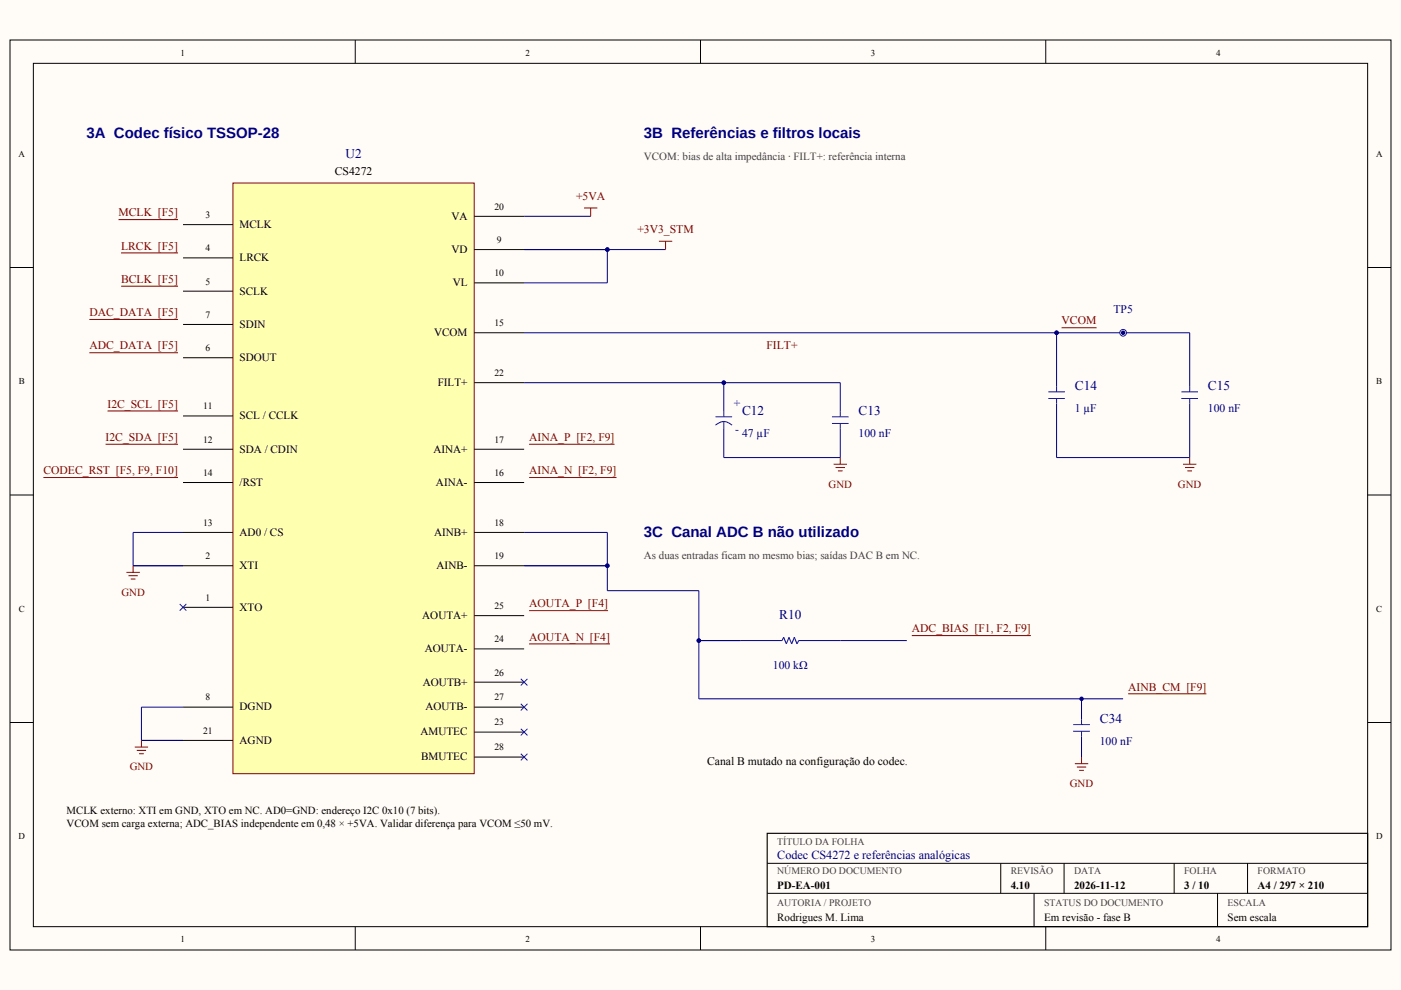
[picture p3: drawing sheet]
<svg xmlns="http://www.w3.org/2000/svg" width="297mm" height="210mm" viewBox="0 0 297 210" stroke-linecap="round" stroke-linejoin="round" font-family="sans-serif">
<path d="M0 0h297v209.9h-297z" fill-rule="evenodd" fill="#fffcf8"/>
<g fill="none" stroke="#000" stroke-width=".21">
<path d="M2.1 8.5h292.8v192.9h-292.8zM7.1 13.4h282.9v183.1h-282.9zM75.3 8.5v4.9M148.5 8.5v4.9M221.7 8.5v4.9M2.1 56.7h5M290 56.7h4.9M2.1 105h5M290 105h4.9M2.1 153.2h5M290 153.2h4.9M75.3 196.5v4.9"/>
<path d="M148.5 196.5v4.9M162.7 183h127.3M162.7 189.4h127.3M212.2 183v6.4M219.2 189.4v7.1M221.7 196.5v4.9M225.6 183v6.4M248.9 183v6.4M258.1 189.4v7.1M264.5 183v6.4"/>
</g>
<path d="M162.7 176.7h127.3v19.8h-127.3z" fill="none" stroke="#000" stroke-width=".25"/>
<path d="M49.4 38.8h51.1v125.2h-51.1z" fill-rule="evenodd" fill="#ffffb0" stroke="#800000" stroke-width=".21"/>
<g fill="none" stroke="#000" stroke-width=".21">
<path d="M38.8 47.6h10.6M38.8 54.7h10.6M100.5 45.9h10.6M100.5 52.9h10.6M100.5 60h10.6M38.8 61.7h10.6M38.8 68.8h10.6M38.8 75.8h10.6M100.5 70.6h10.6M38.8 88.2h10.6M38.8 95.2h10.6M100.5 95.2h10.6"/>
<path d="M100.5 81.1h10.6M38.8 102.3h10.6M38.8 112.9h10.6M38.8 119.9h10.6M100.5 102.3h10.6M100.5 112.9h10.6M100.5 119.9h10.6M38.8 128.8h10.6M100.5 130.5h10.6M100.5 137.6h10.6M38.8 149.9h10.6M38.8 157h10.6"/>
<path d="M100.5 149.9h10.6M100.5 144.6h10.6M100.5 155.2h10.6M100.5 160.5h10.6"/>
</g>
<g fill="none" stroke="#800000" stroke-width=".21">
<path d="M25.1 46.6h12.6M25.7 53.6h12M123.8 44.1h2.8M125.2 44.1v1.8M139.7 51.2h2.8M141.1 51.2v1.7M19 67.7h18.7M19 74.8h18.7M25.7 60.7h12M22.4 94.2h15.3M22.8 87.1h14.9M9.2 101.2h28.5"/>
<path d="M28.2 119.9v1.5M26.8 121.4h2.8M27.2 122.1h2M27.7 122.8h1M28.6 158.4h2.8M29 159.1h2M29.5 159.8h1M30 157v1.4"/>
</g>
<path d="M111.1 45.9h14.1M111.1 52.9h30M128.8 52.9v7.1h-17.7M38.8 112.9h-10.6v7h10.6M38.8 149.9h-8.8v7.1h8.8" fill="none" stroke="#000080" stroke-width=".21"/>
<path d="M38.1 128.1l1.4 1.4M39.5 128.1l-1.4 1.4" fill="none" stroke="#00f" stroke-width=".21"/>
<circle cx="128.8" cy="52.9" r=".48" fill="#000080"/>
<path d="M112.2 94.2h18.1M112.2 101.2h18.5M112.2 129.5h16.7M112.2 136.5h17.1" fill="none" stroke="#800000" stroke-width=".21"/>
<g fill="none" stroke="#00f" stroke-width=".21">
<path d="M151.7 88.4h3.5M153.5 87.3v1.1M153.5 89.4v1.4M176.4 88.4h3.5M176.4 89.8h3.5M178.2 87.3v1.1M178.2 89.8v1M110.4 143.9l1.4 1.4M110.4 149.2l1.4 1.4M110.4 154.5l1.4 1.4M110.4 159.8l1.4 1.4M111.8 143.9l-1.4 1.4"/>
<path d="M111.8 149.2l-1.4 1.4M111.8 154.5l-1.4 1.4M111.8 159.8l-1.4 1.4"/>
</g>
<path d="M111.1 81.1h67.1v6.2M153.5 81.1v6.2M153.5 90.8v6.2M178.2 90.8v6.2" fill="none" stroke="#000080" stroke-width=".21"/>
<path d="M151.7 90.1a2.39 2.39 0 0 1 3.5 0" fill="none" stroke="#00f" stroke-width=".23"/>
<circle cx="153.5" cy="81.1" r=".48" fill="#000080"/>
<path d="M111.1 70.6h141.1v11.4M224 70.6v11.4M153.5 97h24.7M224 85.5v11.5M252.2 85.5v11.5" fill="none" stroke="#000080" stroke-width=".21"/>
<path d="M176.7 98.4h2.9M177.2 99.1h1.9M177.7 99.8h.9M178.2 97v1.4" fill="none" stroke="#800000" stroke-width=".21"/>
<path d="M222.2 83.1h3.6M222.2 84.5h3.6M224 82v1.1M224 84.5v1M250.5 83.1h3.5M250.5 84.5h3.5M252.2 82v1.1M252.2 84.5v1" fill="none" stroke="#00f" stroke-width=".21"/>
<circle cx="224" cy="70.6" r=".48" fill="#000080"/>
<path d="M224 97h28.2" fill="none" stroke="#000080" stroke-width=".21"/>
<path d="M225.1 69.5h7.4M250.8 98.4h2.8M251.2 99.1h2M251.7 99.8h1M252.2 97v1.4" fill="none" stroke="#800000" stroke-width=".21"/>
<circle cx="238.1" cy="70.6" r=".71" fill="#fff" stroke="#00f" stroke-width=".21"/>
<path d="M111.1 112.9h17.7v7h-17.7" fill="none" stroke="#000080" stroke-width=".21"/>
<circle cx="128.8" cy="119.9" r=".48" fill="#000080"/>
<path d="M111.1 119.9h17.7v5.3h19.4v23h81.1v4.4M148.2 135.8h17.6M169.3 135.8h23M229.3 156.1v4.4" fill="none" stroke="#000080" stroke-width=".21"/>
<path d="M165.8 135.8l.4-.7 .5 1.4 .6-1.4 .6 1.4 .5-1.4 .6 1.4 .3-.7" fill="none" stroke="#00f" stroke-width=".23"/>
<path d="M193.3 134.8h25.3M227.9 161.9h2.8M228.3 162.6h2M228.8 163.3h1M229.3 160.5v1.4" fill="none" stroke="#800000" stroke-width=".21"/>
<path d="M227.5 153.6h3.6M227.5 155h3.6M229.3 152.6v1M229.3 155v1.1" fill="none" stroke="#00f" stroke-width=".21"/>
<circle cx="148.2" cy="135.8" r=".48" fill="#000080"/>
<path d="M229.3 148.2h8.8" fill="none" stroke="#000080" stroke-width=".21"/>
<path d="M239.2 147.1h16.6" fill="none" stroke="#800000" stroke-width=".21"/>
<g fill="#000080">
<circle cx="128.8" cy="52.9" r=".48"/>
<circle cx="153.5" cy="81.1" r=".48"/>
<circle cx="224" cy="70.6" r=".48"/>
<circle cx="238.1" cy="70.6" r=".48"/>
<circle cx="128.8" cy="119.9" r=".48"/>
<circle cx="148.2" cy="135.8" r=".48"/>
<circle cx="229.3" cy="148.2" r=".48"/>
</g>
<g font-size="3.2" fill="#000080">
<text x="18.3" y="29.3">3A Codec físico TSSOP-28</text>
<text x="136.5" y="29.3">3B Referências e filtros locais</text>
<text x="136.5" y="113.9">3C Canal ADC B não utilizado</text>
</g>
<g font-size="2.8" fill="#000080">
<text x="73.2" y="33.5">U2</text>
<text x="227.9" y="82.7">C14</text>
<text x="256.1" y="82.7">C15</text>
<text x="157.3" y="88">C12</text>
<text x="182" y="88">C13</text>
<text x="165.2" y="131.2">R10</text>
<text x="233.2" y="153.3">C34</text>
</g>
<text font-size="2.6" fill="#000080" x="164.8" y="182.2">Codec CS4272 e referências analógicas</text>
<g font-size="2.5">
<text x="71" y="37">CS4272</text>
<text x="149.9" y="162.3">Canal B mutado na configuração do codec.</text>
</g>
<g font-size="2.5" fill="#800000">
<text x="25.1" y="45.9">MCLK [F5]</text>
<text x="122.1" y="42.3">+5VA</text>
<text x="25.7" y="52.9">LRCK [F5]</text>
<text x="135.1" y="49.4">+3V3_STM</text>
<text x="25.7" y="60">BCLK [F5]</text>
<text x="19" y="67">DAC_DATA [F5]</text>
<text x="225.1" y="68.8">VCOM</text>
<text x="19" y="74.1">ADC_DATA [F5]</text>
<text x="162.5" y="74.1">FILT+</text>
<text x="22.8" y="86.4">I2C_SCL [F5]</text>
<text x="22.4" y="93.5">I2C_SDA [F5]</text>
<text x="112.2" y="93.5">AINA_P [F2, F9]</text>
<text x="9.2" y="100.5">CODEC_RST [F5, F9, F10]</text>
<text x="112.2" y="100.5">AINA_N [F2, F9]</text>
<text x="112.2" y="128.8">AOUTA_P [F4]</text>
<text x="112.2" y="135.8">AOUTA_N [F4]</text>
<text x="193.3" y="134.1">ADC_BIAS [F1, F2, F9]</text>
<text x="239.2" y="146.4">AINB_CM [F9]</text>
</g>
<g font-size="2.5" fill="#000080">
<text x="236.1" y="66.3">TP5</text>
<text x="227.9" y="87.3">1 µF</text>
<text x="256.1" y="87.3">100 nF</text>
<text x="157.3" y="92.6">47 µF</text>
<text x="182" y="92.6">100 nF</text>
<text x="163.9" y="141.8">100 kΩ</text>
<text x="233.2" y="157.9">100 nF</text>
</g>
<g font-size="2.5" fill="#00f">
<text x="155.6" y="86.3">+</text>
<text x="155.9" y="91.9">-</text>
</g>
<g font-size="2.4">
<text x="95.7" y="46.6">VA</text>
<text x="50.8" y="48.3">MCLK</text>
<text x="95.7" y="53.6">VD</text>
<text x="50.8" y="55.4">LRCK</text>
<text x="50.8" y="62.4">SCLK</text>
<text x="96" y="60.7">VL</text>
<text x="50.8" y="69.5">SDIN</text>
<text x="92" y="71.3">VCOM</text>
<text x="50.8" y="76.6">SDOUT</text>
<text x="92.8" y="81.8">FILT+</text>
<text x="50.8" y="88.9">SCL / CCLK</text>
<text x="50.8" y="96">SDA / CDIN</text>
<text x="91.9" y="96">AINA+</text>
<text x="50.8" y="103">/RST</text>
<text x="92.4" y="103">AINA-</text>
<text x="50.8" y="113.6">AD0 / CS</text>
<text x="92" y="113.6">AINB+</text>
<text x="50.8" y="120.7">XTI</text>
<text x="92.6" y="120.7">AINB-</text>
<text x="50.8" y="129.5">XTO</text>
<text x="89.5" y="131.2">AOUTA+</text>
<text x="90.1" y="138.3">AOUTA-</text>
<text x="89.7" y="145.3">AOUTB+</text>
<text x="50.8" y="150.6">DGND</text>
<text x="89.2" y="155.9">AMUTEC</text>
<text x="90.2" y="150.6">AOUTB-</text>
<text x="50.8" y="157.7">AGND</text>
<text x="89.3" y="161.2">BMUTEC</text>
</g>
<g font-size="2.3" fill="#404040">
<text x="136.5" y="33.9">VCOM: bias de alta impedância · FILT+: referência interna</text>
<text x="136.5" y="118.5">As duas entradas ficam no mesmo bias; saídas DAC B em NC.</text>
</g>
<g font-size="2.3" fill="#800000">
<text x="175.7" y="103.4">GND</text>
<text x="249.8" y="103.4">GND</text>
<text x="25.7" y="126.3">GND</text>
<text x="27.5" y="163.3">GND</text>
<text x="226.8" y="166.9">GND</text>
</g>
<g font-size="2.3">
<text x="14.1" y="172.5">MCLK externo: XTI em GND, XTO em NC. AD0=GND: endereço I2C 0x10 (7 bits).</text>
<text x="14.1" y="175.3">VCOM sem carga externa; ADC_BIAS independente em 0,48 × +5VA. Validar diferença para VCOM ≤50 mV.</text>
<text x="164.8" y="188.6">PD-EA-001</text>
<text x="214.3" y="188.6">4.10</text>
<text x="227.7" y="188.6">2026-11-12</text>
<text x="251.1" y="188.6">3 / 10</text>
<text x="266.6" y="188.6">A4 / 297 × 210</text>
<text x="164.8" y="195.2">Rodrigues M. Lima</text>
<text x="221.4" y="195.2">Em revisão - fase B</text>
<text x="260.3" y="195.2">Sem escala</text>
</g>
<g font-size="2.1" fill="#404040">
<text x="164.8" y="179.1">TÍTULO DA FOLHA</text>
<text x="164.8" y="185.4">NÚMERO DO DOCUMENTO</text>
<text x="214.3" y="185.4">REVISÃO</text>
<text x="227.7" y="185.4">DATA</text>
<text x="251.1" y="185.4">FOLHA</text>
<text x="266.6" y="185.4">FORMATO</text>
<text x="164.8" y="192.1">AUTORIA / PROJETO</text>
<text x="221.4" y="192.1">STATUS DO DOCUMENTO</text>
<text x="260.3" y="192.1">ESCALA</text>
</g>
<g font-size="2">
<text x="43.6" y="46.2">3</text>
<text x="104.8" y="44.5">20</text>
<text x="43.6" y="53.3">4</text>
<text x="105.3" y="51.5">9</text>
<text x="104.8" y="58.6">10</text>
<text x="43.6" y="60.3">5</text>
<text x="43.6" y="67.4">7</text>
<text x="104.8" y="69.1">15</text>
<text x="43.6" y="74.4">6</text>
<text x="104.8" y="79.7">22</text>
<text x="43.1" y="86.8">11</text>
<text x="43.1" y="93.8">12</text>
<text x="104.8" y="93.8">17</text>
<text x="43.1" y="100.9">14</text>
<text x="104.8" y="100.9">16</text>
<text x="43.1" y="111.5">13</text>
<text x="104.8" y="111.5">18</text>
<text x="43.6" y="118.5">2</text>
<text x="104.8" y="118.5">19</text>
<text x="43.6" y="127.4">1</text>
<text x="104.8" y="129.1">25</text>
<text x="104.8" y="136.2">24</text>
<text x="104.8" y="143.2">26</text>
<text x="43.6" y="148.5">8</text>
<text x="104.8" y="148.5">27</text>
<text x="43.1" y="155.6">21</text>
<text x="104.8" y="153.8">23</text>
<text x="104.8" y="159.1">28</text>
</g>
<g font-size="1.9">
<text x="38.2" y="11.8">1</text>
<text x="111.4" y="11.8">2</text>
<text x="184.6" y="11.8">3</text>
<text x="257.8" y="11.8">4</text>
<text x="3.9" y="33.2">A</text>
<text x="291.8" y="33.2">A</text>
<text x="4" y="81.5">B</text>
<text x="291.8" y="81.5">B</text>
<text x="4" y="129.7">C</text>
<text x="291.8" y="129.7">C</text>
<text x="3.9" y="177.9">D</text>
<text x="291.8" y="177.9">D</text>
<text x="38.2" y="199.8">1</text>
<text x="111.4" y="199.8">2</text>
<text x="184.6" y="199.8">3</text>
<text x="257.8" y="199.8">4</text>
</g>
</svg>
